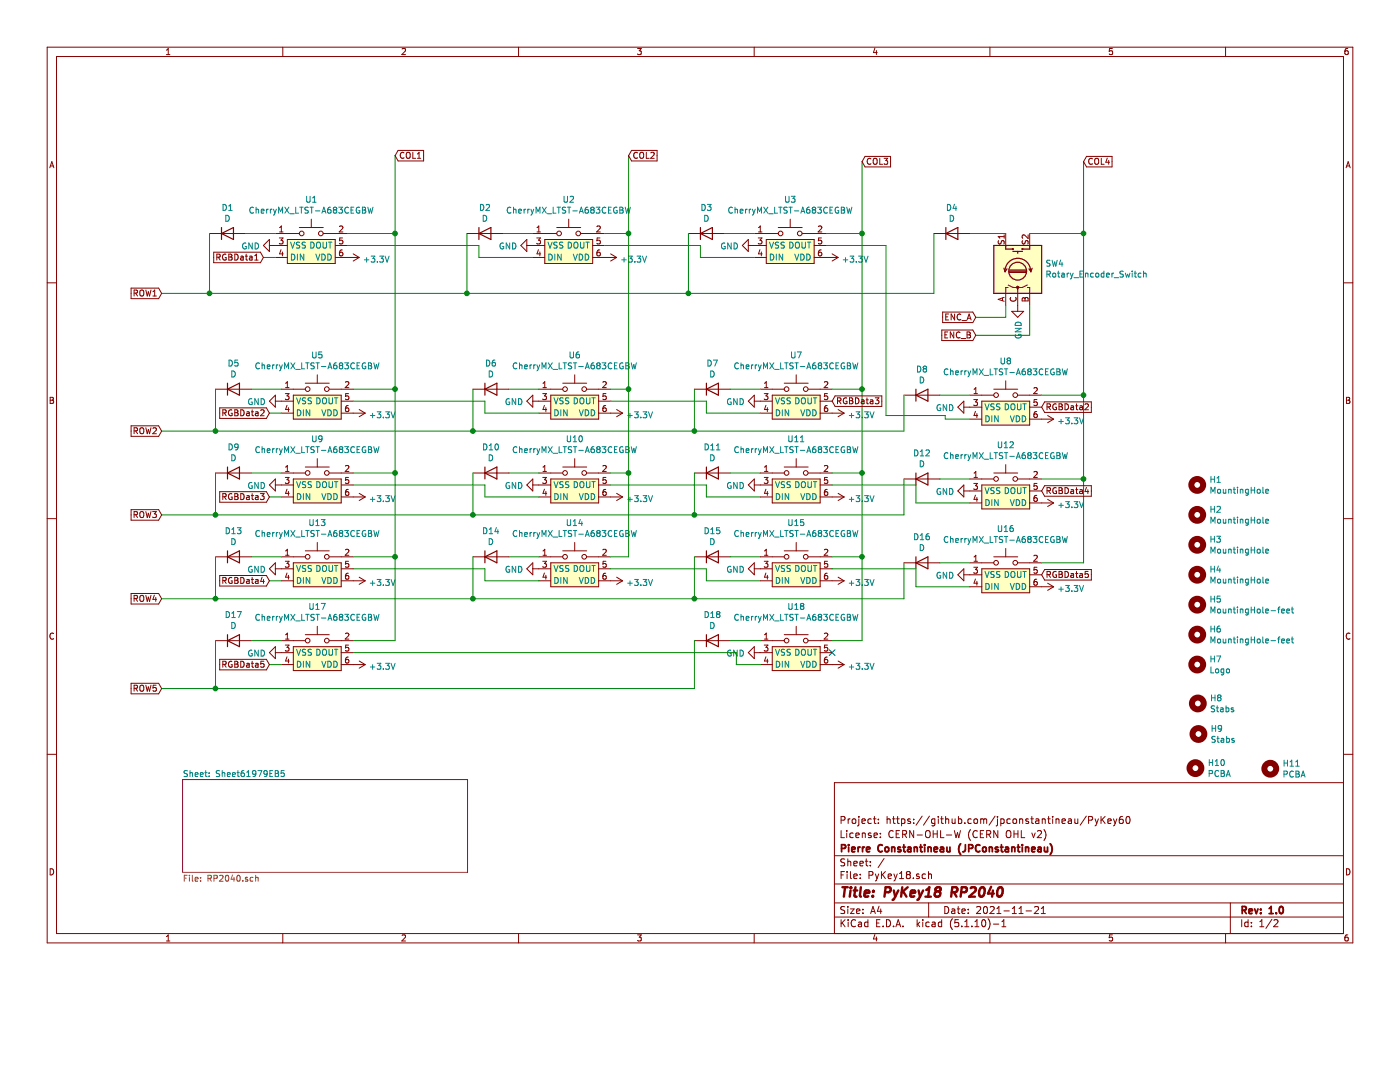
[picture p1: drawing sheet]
EESchema Schematic File Version 4
EELAYER 30 0
EELAYER END
$Descr A4 11693 8268
encoding utf-8
Sheet 1 2
Title "PyKey18 RP2040"
Date "2021-11-21"
Rev "1.0"
Comp "Pierre Constantineau (JPConstantineau)"
Comment1 "License: CERN-OHL-W (CERN OHL v2)"
Comment2 "Project: https://github.com/jpconstantineau/PyKey60"
Comment3 ""
Comment4 ""
$EndDescr
$Sheet
S 1525 6510 2380 775 
U 61979EB6
F0 "Sheet61979EB5" 50
F1 "RP2040.sch" 50
$EndSheet
$Comp
L Mechanical:MountingHole H1
U 1 1
P 10000 4050
F 0 "H1" H 10100 4096 50  0000 L CNN
F 1 "MountingHole" H 10100 4005 50  0000 L CNN
F 2 "MountingHole:MountingHole_2.2mm_M2_DIN965" H 10000 4050 50  0001 C CNN
F 3 "~" H 10000 4050 50  0001 C CNN
	1    10000 4050
	1    0    0    -1  
$EndComp
$Comp
L Mechanical:MountingHole H2
U 1 1
P 10000 4300
F 0 "H2" H 10100 4346 50  0000 L CNN
F 1 "MountingHole" H 10100 4255 50  0000 L CNN
F 2 "MountingHole:MountingHole_2.2mm_M2_DIN965" H 10000 4300 50  0001 C CNN
F 3 "~" H 10000 4300 50  0001 C CNN
	1    10000 4300
	1    0    0    -1  
$EndComp
$Comp
L Mechanical:MountingHole H3
U 1 1
P 10000 4550
F 0 "H3" H 10100 4596 50  0000 L CNN
F 1 "MountingHole" H 10100 4505 50  0000 L CNN
F 2 "MountingHole:MountingHole_2.2mm_M2_DIN965" H 10000 4550 50  0001 C CNN
F 3 "~" H 10000 4550 50  0001 C CNN
	1    10000 4550
	1    0    0    -1  
$EndComp
$Comp
L Mechanical:MountingHole H4
U 1 1
P 10000 4800
F 0 "H4" H 10100 4846 50  0000 L CNN
F 1 "MountingHole" H 10100 4755 50  0000 L CNN
F 2 "MountingHole:MountingHole_2.2mm_M2_DIN965" H 10000 4800 50  0001 C CNN
F 3 "~" H 10000 4800 50  0001 C CNN
	1    10000 4800
	1    0    0    -1  
$EndComp
$Comp
L Mechanical:MountingHole H5
U 1 1
P 10000 5050
F 0 "H5" H 10100 5096 50  0000 L CNN
F 1 "MountingHole-feet" H 10100 5005 50  0000 L CNN
F 2 "MountingHole:MountingHole_4.3mm_M4" H 10000 5050 50  0001 C CNN
F 3 "~" H 10000 5050 50  0001 C CNN
	1    10000 5050
	1    0    0    -1  
$EndComp
$Comp
L Mechanical:MountingHole H6
U 1 1
P 10000 5300
F 0 "H6" H 10100 5346 50  0000 L CNN
F 1 "MountingHole-feet" H 10100 5255 50  0000 L CNN
F 2 "MountingHole:MountingHole_4.3mm_M4" H 10000 5300 50  0001 C CNN
F 3 "~" H 10000 5300 50  0001 C CNN
	1    10000 5300
	1    0    0    -1  
$EndComp
$Comp
L Mechanical:MountingHole H7
U 1 1
P 10000 5550
F 0 "H7" H 10100 5596 50  0000 L CNN
F 1 "Logo" H 10100 5505 50  0000 L CNN
F 2 "lib:KB_BlueMicro" H 10000 5550 50  0001 C CNN
F 3 "~" H 10000 5550 50  0001 C CNN
	1    10000 5550
	1    0    0    -1  
$EndComp
$Comp
L Device:D D1
U 1 1
P 1900 1950
F 0 "D1" H 1900 2167 50  0000 C CNN
F 1 "D" H 1900 2076 50  0000 C CNN
F 2 "Diode_SMD:D_SOD-123" H 1900 1950 50  0001 C CNN
F 3 "~" H 1900 1950 50  0001 C CNN
	1    1900 1950
	1    0    0    -1  
$EndComp
$Comp
L Device:Rotary_Encoder_Switch SW4
U 1 1
P 8500 2250
F 0 "SW4" V 8546 2020 50  0000 R CNN
F 1 "Rotary_Encoder_Switch" V 8455 2020 50  0000 R CNN
F 2 "Rotary_Encoder:RotaryEncoder_Alps_EC11E-Switch_Vertical_H20mm" H 8350 2410 50  0001 C CNN
F 3 "~" H 8500 2510 50  0001 C CNN
	1    8500 2250
	0    -1   -1   0   
$EndComp
$Comp
L power:GND #PWR027
U 1 1
P 8500 2550
F 0 "#PWR027" H 8500 2300 50  0001 C CNN
F 1 "GND" V 8505 2422 50  0000 R CNN
F 2 "" H 8500 2550 50  0001 C CNN
F 3 "" H 8500 2550 50  0001 C CNN
	1    8500 2550
	1    0    0    -1  
$EndComp
$Comp
L Device:D D4
U 1 1
P 7950 1950
F 0 "D4" H 7950 2167 50  0000 C CNN
F 1 "D" H 7950 2076 50  0000 C CNN
F 2 "Diode_SMD:D_SOD-123" H 7950 1950 50  0001 C CNN
F 3 "~" H 7950 1950 50  0001 C CNN
	1    7950 1950
	1    0    0    -1  
$EndComp
Text GLabel 8150 2650 0    50   Input ~ 0
ENC_A
Text GLabel 8150 2800 0    50   Input ~ 0
ENC_B
Wire Wire Line
	8400 2550 8400 2650
Wire Wire Line
	8400 2650 8150 2650
Wire Wire Line
	8150 2800 8600 2800
Wire Wire Line
	8600 2800 8600 2550
Text GLabel 3300 1300 2    50   Input ~ 0
COL1
Text GLabel 1350 2450 0    50   Input ~ 0
ROW1
Text GLabel 1350 3600 0    50   Input ~ 0
ROW2
Text GLabel 1350 4300 0    50   Input ~ 0
ROW3
Text GLabel 1350 5000 0    50   Input ~ 0
ROW4
Text GLabel 1350 5750 0    50   Input ~ 0
ROW5
$Comp
L CherryMX:CherryMX_LTST-A683CEGBW U1
U 1 1
P 2600 2050
F 0 "U1" H 2600 2435 50  0000 C CNN
F 1 "CherryMX_LTST-A683CEGBW" H 2600 2344 50  0000 C CNN
F 2 "CherryMX_PCB_KailhSocket_LTST-A683CEGBW-Rotated-HS:CherryMX_1.00u_PCB_KailhSocket_LTST-A683CEGBW-Rotated-HS" H 2600 1950 50  0001 C CNN
F 3 "" H 2600 1950 50  0001 C CNN
	1    2600 2050
	1    0    0    -1  
$EndComp
$Comp
L Device:D D5
U 1 1
P 1950 3250
F 0 "D5" H 1950 3467 50  0000 C CNN
F 1 "D" H 1950 3376 50  0000 C CNN
F 2 "Diode_SMD:D_SOD-123" H 1950 3250 50  0001 C CNN
F 3 "~" H 1950 3250 50  0001 C CNN
	1    1950 3250
	1    0    0    -1  
$EndComp
$Comp
L CherryMX:CherryMX_LTST-A683CEGBW U5
U 1 1
P 2650 3350
F 0 "U5" H 2650 3735 50  0000 C CNN
F 1 "CherryMX_LTST-A683CEGBW" H 2650 3644 50  0000 C CNN
F 2 "CherryMX_PCB_KailhSocket_LTST-A683CEGBW-Rotated-HS:CherryMX_1.00u_PCB_KailhSocket_LTST-A683CEGBW-Rotated-HS" H 2650 3250 50  0001 C CNN
F 3 "" H 2650 3250 50  0001 C CNN
	1    2650 3350
	1    0    0    -1  
$EndComp
$Comp
L Device:D D9
U 1 1
P 1950 3950
F 0 "D9" H 1950 4167 50  0000 C CNN
F 1 "D" H 1950 4076 50  0000 C CNN
F 2 "Diode_SMD:D_SOD-123" H 1950 3950 50  0001 C CNN
F 3 "~" H 1950 3950 50  0001 C CNN
	1    1950 3950
	1    0    0    -1  
$EndComp
$Comp
L CherryMX:CherryMX_LTST-A683CEGBW U9
U 1 1
P 2650 4050
F 0 "U9" H 2650 4435 50  0000 C CNN
F 1 "CherryMX_LTST-A683CEGBW" H 2650 4344 50  0000 C CNN
F 2 "CherryMX_PCB_KailhSocket_LTST-A683CEGBW-Rotated-HS:CherryMX_1.00u_PCB_KailhSocket_LTST-A683CEGBW-Rotated-HS" H 2650 3950 50  0001 C CNN
F 3 "" H 2650 3950 50  0001 C CNN
	1    2650 4050
	1    0    0    -1  
$EndComp
$Comp
L Device:D D13
U 1 1
P 1950 4650
F 0 "D13" H 1950 4867 50  0000 C CNN
F 1 "D" H 1950 4776 50  0000 C CNN
F 2 "Diode_SMD:D_SOD-123" H 1950 4650 50  0001 C CNN
F 3 "~" H 1950 4650 50  0001 C CNN
	1    1950 4650
	1    0    0    -1  
$EndComp
$Comp
L CherryMX:CherryMX_LTST-A683CEGBW U13
U 1 1
P 2650 4750
F 0 "U13" H 2650 5135 50  0000 C CNN
F 1 "CherryMX_LTST-A683CEGBW" H 2650 5044 50  0000 C CNN
F 2 "CherryMX_PCB_KailhSocket_LTST-A683CEGBW-Rotated-HS:CherryMX_1.00u_PCB_KailhSocket_LTST-A683CEGBW-Rotated-HS" H 2650 4650 50  0001 C CNN
F 3 "" H 2650 4650 50  0001 C CNN
	1    2650 4750
	1    0    0    -1  
$EndComp
$Comp
L Device:D D17
U 1 1
P 1950 5350
F 0 "D17" H 1950 5567 50  0000 C CNN
F 1 "D" H 1950 5476 50  0000 C CNN
F 2 "Diode_SMD:D_SOD-123" H 1950 5350 50  0001 C CNN
F 3 "~" H 1950 5350 50  0001 C CNN
	1    1950 5350
	1    0    0    -1  
$EndComp
$Comp
L CherryMX:CherryMX_LTST-A683CEGBW U17
U 1 1
P 2650 5450
F 0 "U17" H 2650 5835 50  0000 C CNN
F 1 "CherryMX_LTST-A683CEGBW" H 2650 5744 50  0000 C CNN
F 2 "CherryMX_PCB_KailhSocket_StabWireBottom_LTST-A683CEGBW-Rotated-HS:CherryMX_2.00u_PCB_KailhSocket_StabWireBottom_LTST-A683CEGBW-Rotated-HS" H 2650 5350 50  0001 C CNN
F 3 "" H 2650 5350 50  0001 C CNN
	1    2650 5450
	1    0    0    -1  
$EndComp
$Comp
L Device:D D2
U 1 1
P 4050 1950
F 0 "D2" H 4050 2167 50  0000 C CNN
F 1 "D" H 4050 2076 50  0000 C CNN
F 2 "Diode_SMD:D_SOD-123" H 4050 1950 50  0001 C CNN
F 3 "~" H 4050 1950 50  0001 C CNN
	1    4050 1950
	1    0    0    -1  
$EndComp
$Comp
L CherryMX:CherryMX_LTST-A683CEGBW U2
U 1 1
P 4750 2050
F 0 "U2" H 4750 2435 50  0000 C CNN
F 1 "CherryMX_LTST-A683CEGBW" H 4750 2344 50  0000 C CNN
F 2 "CherryMX_PCB_KailhSocket_LTST-A683CEGBW-Rotated-HS:CherryMX_1.00u_PCB_KailhSocket_LTST-A683CEGBW-Rotated-HS" H 4750 1950 50  0001 C CNN
F 3 "" H 4750 1950 50  0001 C CNN
	1    4750 2050
	1    0    0    -1  
$EndComp
$Comp
L Device:D D6
U 1 1
P 4100 3250
F 0 "D6" H 4100 3467 50  0000 C CNN
F 1 "D" H 4100 3376 50  0000 C CNN
F 2 "Diode_SMD:D_SOD-123" H 4100 3250 50  0001 C CNN
F 3 "~" H 4100 3250 50  0001 C CNN
	1    4100 3250
	1    0    0    -1  
$EndComp
$Comp
L CherryMX:CherryMX_LTST-A683CEGBW U6
U 1 1
P 4800 3350
F 0 "U6" H 4800 3735 50  0000 C CNN
F 1 "CherryMX_LTST-A683CEGBW" H 4800 3644 50  0000 C CNN
F 2 "CherryMX_PCB_KailhSocket_LTST-A683CEGBW-Rotated-HS:CherryMX_1.00u_PCB_KailhSocket_LTST-A683CEGBW-Rotated-HS" H 4800 3250 50  0001 C CNN
F 3 "" H 4800 3250 50  0001 C CNN
	1    4800 3350
	1    0    0    -1  
$EndComp
$Comp
L Device:D D10
U 1 1
P 4100 3950
F 0 "D10" H 4100 4167 50  0000 C CNN
F 1 "D" H 4100 4076 50  0000 C CNN
F 2 "Diode_SMD:D_SOD-123" H 4100 3950 50  0001 C CNN
F 3 "~" H 4100 3950 50  0001 C CNN
	1    4100 3950
	1    0    0    -1  
$EndComp
$Comp
L CherryMX:CherryMX_LTST-A683CEGBW U10
U 1 1
P 4800 4050
F 0 "U10" H 4800 4435 50  0000 C CNN
F 1 "CherryMX_LTST-A683CEGBW" H 4800 4344 50  0000 C CNN
F 2 "CherryMX_PCB_KailhSocket_LTST-A683CEGBW-Rotated-HS:CherryMX_1.00u_PCB_KailhSocket_LTST-A683CEGBW-Rotated-HS" H 4800 3950 50  0001 C CNN
F 3 "" H 4800 3950 50  0001 C CNN
	1    4800 4050
	1    0    0    -1  
$EndComp
$Comp
L Device:D D14
U 1 1
P 4100 4650
F 0 "D14" H 4100 4867 50  0000 C CNN
F 1 "D" H 4100 4776 50  0000 C CNN
F 2 "Diode_SMD:D_SOD-123" H 4100 4650 50  0001 C CNN
F 3 "~" H 4100 4650 50  0001 C CNN
	1    4100 4650
	1    0    0    -1  
$EndComp
$Comp
L CherryMX:CherryMX_LTST-A683CEGBW U14
U 1 1
P 4800 4750
F 0 "U14" H 4800 5135 50  0000 C CNN
F 1 "CherryMX_LTST-A683CEGBW" H 4800 5044 50  0000 C CNN
F 2 "CherryMX_PCB_KailhSocket_LTST-A683CEGBW-Rotated-HS:CherryMX_1.00u_PCB_KailhSocket_LTST-A683CEGBW-Rotated-HS" H 4800 4650 50  0001 C CNN
F 3 "" H 4800 4650 50  0001 C CNN
	1    4800 4750
	1    0    0    -1  
$EndComp
$Comp
L Device:D D3
U 1 1
P 5900 1950
F 0 "D3" H 5900 2167 50  0000 C CNN
F 1 "D" H 5900 2076 50  0000 C CNN
F 2 "Diode_SMD:D_SOD-123" H 5900 1950 50  0001 C CNN
F 3 "~" H 5900 1950 50  0001 C CNN
	1    5900 1950
	1    0    0    -1  
$EndComp
$Comp
L CherryMX:CherryMX_LTST-A683CEGBW U3
U 1 1
P 6600 2050
F 0 "U3" H 6600 2435 50  0000 C CNN
F 1 "CherryMX_LTST-A683CEGBW" H 6600 2344 50  0000 C CNN
F 2 "CherryMX_PCB_KailhSocket_LTST-A683CEGBW-Rotated-HS:CherryMX_1.00u_PCB_KailhSocket_LTST-A683CEGBW-Rotated-HS" H 6600 1950 50  0001 C CNN
F 3 "" H 6600 1950 50  0001 C CNN
	1    6600 2050
	1    0    0    -1  
$EndComp
$Comp
L Device:D D7
U 1 1
P 5950 3250
F 0 "D7" H 5950 3467 50  0000 C CNN
F 1 "D" H 5950 3376 50  0000 C CNN
F 2 "Diode_SMD:D_SOD-123" H 5950 3250 50  0001 C CNN
F 3 "~" H 5950 3250 50  0001 C CNN
	1    5950 3250
	1    0    0    -1  
$EndComp
$Comp
L CherryMX:CherryMX_LTST-A683CEGBW U7
U 1 1
P 6650 3350
F 0 "U7" H 6650 3735 50  0000 C CNN
F 1 "CherryMX_LTST-A683CEGBW" H 6650 3644 50  0000 C CNN
F 2 "CherryMX_PCB_KailhSocket_LTST-A683CEGBW-Rotated-HS:CherryMX_1.00u_PCB_KailhSocket_LTST-A683CEGBW-Rotated-HS" H 6650 3250 50  0001 C CNN
F 3 "" H 6650 3250 50  0001 C CNN
	1    6650 3350
	1    0    0    -1  
$EndComp
$Comp
L Device:D D11
U 1 1
P 5950 3950
F 0 "D11" H 5950 4167 50  0000 C CNN
F 1 "D" H 5950 4076 50  0000 C CNN
F 2 "Diode_SMD:D_SOD-123" H 5950 3950 50  0001 C CNN
F 3 "~" H 5950 3950 50  0001 C CNN
	1    5950 3950
	1    0    0    -1  
$EndComp
$Comp
L CherryMX:CherryMX_LTST-A683CEGBW U11
U 1 1
P 6650 4050
F 0 "U11" H 6650 4435 50  0000 C CNN
F 1 "CherryMX_LTST-A683CEGBW" H 6650 4344 50  0000 C CNN
F 2 "CherryMX_PCB_KailhSocket_LTST-A683CEGBW-Rotated-HS:CherryMX_1.00u_PCB_KailhSocket_LTST-A683CEGBW-Rotated-HS" H 6650 3950 50  0001 C CNN
F 3 "" H 6650 3950 50  0001 C CNN
	1    6650 4050
	1    0    0    -1  
$EndComp
$Comp
L Device:D D15
U 1 1
P 5950 4650
F 0 "D15" H 5950 4867 50  0000 C CNN
F 1 "D" H 5950 4776 50  0000 C CNN
F 2 "Diode_SMD:D_SOD-123" H 5950 4650 50  0001 C CNN
F 3 "~" H 5950 4650 50  0001 C CNN
	1    5950 4650
	1    0    0    -1  
$EndComp
$Comp
L CherryMX:CherryMX_LTST-A683CEGBW U15
U 1 1
P 6650 4750
F 0 "U15" H 6650 5135 50  0000 C CNN
F 1 "CherryMX_LTST-A683CEGBW" H 6650 5044 50  0000 C CNN
F 2 "CherryMX_PCB_KailhSocket_LTST-A683CEGBW-Rotated-HS:CherryMX_1.00u_PCB_KailhSocket_LTST-A683CEGBW-Rotated-HS" H 6650 4650 50  0001 C CNN
F 3 "" H 6650 4650 50  0001 C CNN
	1    6650 4750
	1    0    0    -1  
$EndComp
$Comp
L Device:D D18
U 1 1
P 5950 5350
F 0 "D18" H 5950 5567 50  0000 C CNN
F 1 "D" H 5950 5476 50  0000 C CNN
F 2 "Diode_SMD:D_SOD-123" H 5950 5350 50  0001 C CNN
F 3 "~" H 5950 5350 50  0001 C CNN
	1    5950 5350
	1    0    0    -1  
$EndComp
$Comp
L CherryMX:CherryMX_LTST-A683CEGBW U18
U 1 1
P 6650 5450
F 0 "U18" H 6650 5835 50  0000 C CNN
F 1 "CherryMX_LTST-A683CEGBW" H 6650 5744 50  0000 C CNN
F 2 "CherryMX_PCB_KailhSocket_LTST-A683CEGBW-Rotated-HS:CherryMX_1.00u_PCB_KailhSocket_LTST-A683CEGBW-Rotated-HS" H 6650 5350 50  0001 C CNN
F 3 "" H 6650 5350 50  0001 C CNN
	1    6650 5450
	1    0    0    -1  
$EndComp
$Comp
L Device:D D8
U 1 1
P 7700 3300
F 0 "D8" H 7700 3517 50  0000 C CNN
F 1 "D" H 7700 3426 50  0000 C CNN
F 2 "Diode_SMD:D_SOD-123" H 7700 3300 50  0001 C CNN
F 3 "~" H 7700 3300 50  0001 C CNN
	1    7700 3300
	1    0    0    -1  
$EndComp
$Comp
L CherryMX:CherryMX_LTST-A683CEGBW U8
U 1 1
P 8400 3400
F 0 "U8" H 8400 3785 50  0000 C CNN
F 1 "CherryMX_LTST-A683CEGBW" H 8400 3694 50  0000 C CNN
F 2 "CherryMX_PCB_KailhSocket_LTST-A683CEGBW-Rotated-HS:CherryMX_1.00u_PCB_KailhSocket_LTST-A683CEGBW-Rotated-HS" H 8400 3300 50  0001 C CNN
F 3 "" H 8400 3300 50  0001 C CNN
	1    8400 3400
	1    0    0    -1  
$EndComp
$Comp
L Device:D D12
U 1 1
P 7700 4000
F 0 "D12" H 7700 4217 50  0000 C CNN
F 1 "D" H 7700 4126 50  0000 C CNN
F 2 "Diode_SMD:D_SOD-123" H 7700 4000 50  0001 C CNN
F 3 "~" H 7700 4000 50  0001 C CNN
	1    7700 4000
	1    0    0    -1  
$EndComp
$Comp
L CherryMX:CherryMX_LTST-A683CEGBW U12
U 1 1
P 8400 4100
F 0 "U12" H 8400 4485 50  0000 C CNN
F 1 "CherryMX_LTST-A683CEGBW" H 8400 4394 50  0000 C CNN
F 2 "CherryMX_PCB_KailhSocket_LTST-A683CEGBW-Rotated-HS:CherryMX_1.00u_PCB_KailhSocket_LTST-A683CEGBW-Rotated-HS" H 8400 4000 50  0001 C CNN
F 3 "" H 8400 4000 50  0001 C CNN
	1    8400 4100
	1    0    0    -1  
$EndComp
$Comp
L Device:D D16
U 1 1
P 7700 4700
F 0 "D16" H 7700 4917 50  0000 C CNN
F 1 "D" H 7700 4826 50  0000 C CNN
F 2 "Diode_SMD:D_SOD-123" H 7700 4700 50  0001 C CNN
F 3 "~" H 7700 4700 50  0001 C CNN
	1    7700 4700
	1    0    0    -1  
$EndComp
$Comp
L CherryMX:CherryMX_LTST-A683CEGBW U16
U 1 1
P 8400 4800
F 0 "U16" H 8400 5185 50  0000 C CNN
F 1 "CherryMX_LTST-A683CEGBW" H 8400 5094 50  0000 C CNN
F 2 "CherryMX_PCB_KailhSocket_LTST-A683CEGBW-Rotated-HS:CherryMX_1.00u_PCB_KailhSocket_LTST-A683CEGBW-Rotated-HS" H 8400 4700 50  0001 C CNN
F 3 "" H 8400 4700 50  0001 C CNN
	1    8400 4800
	1    0    0    -1  
$EndComp
Text GLabel 5250 1300 2    50   Input ~ 0
COL2
Text GLabel 7200 1350 2    50   Input ~ 0
COL3
Text GLabel 9050 1350 2    50   Input ~ 0
COL4
Wire Wire Line
	7800 1950 7800 2450
Wire Wire Line
	7800 2450 5750 2450
Wire Wire Line
	8100 1950 8400 1950
Wire Wire Line
	6300 1950 6050 1950
Wire Wire Line
	4450 1950 4200 1950
Wire Wire Line
	2300 1950 2050 1950
Wire Wire Line
	1750 1950 1750 2450
Connection ~ 1750 2450
Wire Wire Line
	1750 2450 1350 2450
Wire Wire Line
	3900 1950 3900 2450
Connection ~ 3900 2450
Wire Wire Line
	3900 2450 1750 2450
Wire Wire Line
	5750 1950 5750 2450
Connection ~ 5750 2450
Wire Wire Line
	5750 2450 3900 2450
Wire Wire Line
	2900 1950 3300 1950
Wire Wire Line
	3300 1950 3300 1300
Wire Wire Line
	5050 1950 5250 1950
Wire Wire Line
	5250 1950 5250 1300
Wire Wire Line
	6900 1950 7200 1950
Wire Wire Line
	7200 1950 7200 1350
Wire Wire Line
	8600 1950 9050 1950
Wire Wire Line
	9050 1950 9050 1350
Wire Wire Line
	9050 1950 9050 3300
Wire Wire Line
	9050 3300 8700 3300
Connection ~ 9050 1950
Wire Wire Line
	9050 3300 9050 4000
Wire Wire Line
	9050 4700 8700 4700
Connection ~ 9050 3300
Wire Wire Line
	8700 4000 9050 4000
Connection ~ 9050 4000
Wire Wire Line
	9050 4000 9050 4700
Wire Wire Line
	7850 3300 8100 3300
Wire Wire Line
	7850 4000 8100 4000
Wire Wire Line
	7850 4700 8100 4700
Wire Wire Line
	7200 1950 7200 3250
Wire Wire Line
	7200 5350 6950 5350
Connection ~ 7200 1950
Wire Wire Line
	6350 5350 6100 5350
Wire Wire Line
	6100 4650 6350 4650
Wire Wire Line
	6950 4650 7200 4650
Connection ~ 7200 4650
Wire Wire Line
	7200 4650 7200 5350
Wire Wire Line
	6100 3950 6350 3950
Wire Wire Line
	6950 3950 7200 3950
Connection ~ 7200 3950
Wire Wire Line
	7200 3950 7200 4650
Wire Wire Line
	6950 3250 7200 3250
Connection ~ 7200 3250
Wire Wire Line
	7200 3250 7200 3950
Wire Wire Line
	6350 3250 6100 3250
Wire Wire Line
	1350 3600 1800 3600
Wire Wire Line
	7550 3600 7550 3300
Wire Wire Line
	5800 3250 5800 3600
Connection ~ 5800 3600
Wire Wire Line
	5800 3600 7550 3600
Wire Wire Line
	3950 3250 3950 3600
Connection ~ 3950 3600
Wire Wire Line
	3950 3600 5800 3600
Wire Wire Line
	4250 3250 4500 3250
Wire Wire Line
	5250 1950 5250 3250
Wire Wire Line
	5250 4650 5100 4650
Connection ~ 5250 1950
Wire Wire Line
	5100 3950 5250 3950
Connection ~ 5250 3950
Wire Wire Line
	5250 3950 5250 4650
Wire Wire Line
	5100 3250 5250 3250
Connection ~ 5250 3250
Wire Wire Line
	5250 3250 5250 3950
Wire Wire Line
	2350 3250 2100 3250
Wire Wire Line
	1800 3250 1800 3600
Connection ~ 1800 3600
Wire Wire Line
	1800 3600 3950 3600
Wire Wire Line
	2950 3250 3300 3250
Wire Wire Line
	3300 3250 3300 1950
Connection ~ 3300 1950
Wire Wire Line
	3300 3250 3300 3950
Wire Wire Line
	3300 5350 2950 5350
Connection ~ 3300 3250
Wire Wire Line
	2950 4650 3300 4650
Connection ~ 3300 4650
Wire Wire Line
	3300 4650 3300 5350
Wire Wire Line
	2950 3950 3300 3950
Connection ~ 3300 3950
Wire Wire Line
	3300 3950 3300 4650
Wire Wire Line
	2350 3950 2100 3950
Wire Wire Line
	2100 4650 2350 4650
Wire Wire Line
	2100 5350 2350 5350
Wire Wire Line
	1350 4300 1800 4300
Wire Wire Line
	7550 4300 7550 4000
Wire Wire Line
	5800 3950 5800 4300
Connection ~ 5800 4300
Wire Wire Line
	5800 4300 7550 4300
Wire Wire Line
	3950 3950 3950 4300
Connection ~ 3950 4300
Wire Wire Line
	3950 4300 5800 4300
Wire Wire Line
	4250 3950 4500 3950
Wire Wire Line
	7550 4700 7550 5000
Wire Wire Line
	7550 5000 5800 5000
Wire Wire Line
	1800 4650 1800 5000
Connection ~ 1800 5000
Wire Wire Line
	1800 5000 1350 5000
Wire Wire Line
	3950 4650 3950 5000
Connection ~ 3950 5000
Wire Wire Line
	3950 5000 1800 5000
Wire Wire Line
	4250 4650 4500 4650
Wire Wire Line
	5800 4650 5800 5000
Connection ~ 5800 5000
Wire Wire Line
	5800 5000 3950 5000
Wire Wire Line
	5800 5350 5800 5750
Wire Wire Line
	5800 5750 1800 5750
Wire Wire Line
	1800 5350 1800 5750
Connection ~ 1800 5750
Wire Wire Line
	1800 5750 1350 5750
Wire Wire Line
	1800 3950 1800 4300
Connection ~ 1800 4300
Wire Wire Line
	1800 4300 3950 4300
Text GLabel 2200 2150 0    50   Input ~ 0
RGBData1
Text GLabel 2250 3450 0    50   Input ~ 0
RGBData2
Text GLabel 2250 4150 0    50   Input ~ 0
RGBData3
Text GLabel 2250 4850 0    50   Input ~ 0
RGBData4
Text GLabel 2250 5550 0    50   Input ~ 0
RGBData5
Wire Wire Line
	2250 5550 2350 5550
Wire Wire Line
	2950 5450 6150 5450
Wire Wire Line
	6150 5450 6150 5550
Wire Wire Line
	6150 5550 6350 5550
Wire Wire Line
	2250 4850 2350 4850
Wire Wire Line
	2950 4750 4050 4750
Wire Wire Line
	4050 4750 4050 4850
Wire Wire Line
	4050 4850 4500 4850
Wire Wire Line
	2950 4050 4050 4050
Wire Wire Line
	4050 4050 4050 4150
Wire Wire Line
	4050 4150 4500 4150
Wire Wire Line
	2950 3350 4050 3350
Wire Wire Line
	4050 3350 4050 3450
Wire Wire Line
	4050 3450 4500 3450
Wire Wire Line
	2900 2050 4000 2050
Wire Wire Line
	4000 2050 4000 2150
Wire Wire Line
	4000 2150 4450 2150
Wire Wire Line
	2300 2150 2200 2150
Wire Wire Line
	2250 3450 2350 3450
Wire Wire Line
	2250 4150 2350 4150
Wire Wire Line
	5100 4750 5900 4750
Wire Wire Line
	5900 4750 5900 4850
Wire Wire Line
	5900 4850 6350 4850
Wire Wire Line
	5100 4050 5900 4050
Wire Wire Line
	5900 4050 5900 4150
Wire Wire Line
	5900 4150 6350 4150
Wire Wire Line
	6950 4750 7650 4750
Wire Wire Line
	7650 4750 7650 4900
Wire Wire Line
	7650 4900 8100 4900
Wire Wire Line
	6950 4050 7650 4050
Wire Wire Line
	7650 4050 7650 4200
Wire Wire Line
	7650 4200 8100 4200
Wire Wire Line
	5100 3350 5900 3350
Wire Wire Line
	5900 3350 5900 3450
Wire Wire Line
	5900 3450 6350 3450
Wire Wire Line
	5050 2050 5850 2050
Wire Wire Line
	5850 2050 5850 2150
Wire Wire Line
	5850 2150 6300 2150
Text GLabel 8700 3400 2    50   Input ~ 0
RGBData2
Text GLabel 6950 3350 2    50   Input ~ 0
RGBData3
Text GLabel 8700 4100 2    50   Input ~ 0
RGBData4
Text GLabel 8700 4800 2    50   Input ~ 0
RGBData5
$Comp
L power:+3.3V #PWR0101
U 1 1
P 6950 5550
F 0 "#PWR0101" H 6950 5400 50  0001 C CNN
F 1 "+3.3V" V 6965 5678 50  0000 L CNN
F 2 "" H 6950 5550 50  0001 C CNN
F 3 "" H 6950 5550 50  0001 C CNN
	1    6950 5550
	0    1    1    0   
$EndComp
$Comp
L power:+3.3V #PWR0102
U 1 1
P 6950 4850
F 0 "#PWR0102" H 6950 4700 50  0001 C CNN
F 1 "+3.3V" V 6965 4978 50  0000 L CNN
F 2 "" H 6950 4850 50  0001 C CNN
F 3 "" H 6950 4850 50  0001 C CNN
	1    6950 4850
	0    1    1    0   
$EndComp
$Comp
L power:+3.3V #PWR0103
U 1 1
P 2950 5550
F 0 "#PWR0103" H 2950 5400 50  0001 C CNN
F 1 "+3.3V" V 2965 5678 50  0000 L CNN
F 2 "" H 2950 5550 50  0001 C CNN
F 3 "" H 2950 5550 50  0001 C CNN
	1    2950 5550
	0    1    1    0   
$EndComp
$Comp
L power:+3.3V #PWR0104
U 1 1
P 2950 4850
F 0 "#PWR0104" H 2950 4700 50  0001 C CNN
F 1 "+3.3V" V 2965 4978 50  0000 L CNN
F 2 "" H 2950 4850 50  0001 C CNN
F 3 "" H 2950 4850 50  0001 C CNN
	1    2950 4850
	0    1    1    0   
$EndComp
$Comp
L power:+3.3V #PWR0105
U 1 1
P 2950 4150
F 0 "#PWR0105" H 2950 4000 50  0001 C CNN
F 1 "+3.3V" V 2965 4278 50  0000 L CNN
F 2 "" H 2950 4150 50  0001 C CNN
F 3 "" H 2950 4150 50  0001 C CNN
	1    2950 4150
	0    1    1    0   
$EndComp
$Comp
L power:+3.3V #PWR0106
U 1 1
P 2950 3450
F 0 "#PWR0106" H 2950 3300 50  0001 C CNN
F 1 "+3.3V" V 2965 3578 50  0000 L CNN
F 2 "" H 2950 3450 50  0001 C CNN
F 3 "" H 2950 3450 50  0001 C CNN
	1    2950 3450
	0    1    1    0   
$EndComp
$Comp
L power:+3.3V #PWR0107
U 1 1
P 5100 3450
F 0 "#PWR0107" H 5100 3300 50  0001 C CNN
F 1 "+3.3V" V 5115 3578 50  0000 L CNN
F 2 "" H 5100 3450 50  0001 C CNN
F 3 "" H 5100 3450 50  0001 C CNN
	1    5100 3450
	0    1    1    0   
$EndComp
$Comp
L power:+3.3V #PWR0108
U 1 1
P 5100 4150
F 0 "#PWR0108" H 5100 4000 50  0001 C CNN
F 1 "+3.3V" V 5115 4278 50  0000 L CNN
F 2 "" H 5100 4150 50  0001 C CNN
F 3 "" H 5100 4150 50  0001 C CNN
	1    5100 4150
	0    1    1    0   
$EndComp
$Comp
L power:+3.3V #PWR0109
U 1 1
P 5100 4850
F 0 "#PWR0109" H 5100 4700 50  0001 C CNN
F 1 "+3.3V" V 5115 4978 50  0000 L CNN
F 2 "" H 5100 4850 50  0001 C CNN
F 3 "" H 5100 4850 50  0001 C CNN
	1    5100 4850
	0    1    1    0   
$EndComp
$Comp
L power:+3.3V #PWR0110
U 1 1
P 6950 4150
F 0 "#PWR0110" H 6950 4000 50  0001 C CNN
F 1 "+3.3V" V 6965 4278 50  0000 L CNN
F 2 "" H 6950 4150 50  0001 C CNN
F 3 "" H 6950 4150 50  0001 C CNN
	1    6950 4150
	0    1    1    0   
$EndComp
$Comp
L power:+3.3V #PWR0111
U 1 1
P 6950 3450
F 0 "#PWR0111" H 6950 3300 50  0001 C CNN
F 1 "+3.3V" V 6965 3578 50  0000 L CNN
F 2 "" H 6950 3450 50  0001 C CNN
F 3 "" H 6950 3450 50  0001 C CNN
	1    6950 3450
	0    1    1    0   
$EndComp
$Comp
L power:+3.3V #PWR0112
U 1 1
P 8700 3500
F 0 "#PWR0112" H 8700 3350 50  0001 C CNN
F 1 "+3.3V" V 8715 3628 50  0000 L CNN
F 2 "" H 8700 3500 50  0001 C CNN
F 3 "" H 8700 3500 50  0001 C CNN
	1    8700 3500
	0    1    1    0   
$EndComp
$Comp
L power:+3.3V #PWR0113
U 1 1
P 8700 4200
F 0 "#PWR0113" H 8700 4050 50  0001 C CNN
F 1 "+3.3V" V 8715 4328 50  0000 L CNN
F 2 "" H 8700 4200 50  0001 C CNN
F 3 "" H 8700 4200 50  0001 C CNN
	1    8700 4200
	0    1    1    0   
$EndComp
$Comp
L power:+3.3V #PWR0114
U 1 1
P 8700 4900
F 0 "#PWR0114" H 8700 4750 50  0001 C CNN
F 1 "+3.3V" V 8715 5028 50  0000 L CNN
F 2 "" H 8700 4900 50  0001 C CNN
F 3 "" H 8700 4900 50  0001 C CNN
	1    8700 4900
	0    1    1    0   
$EndComp
$Comp
L power:+3.3V #PWR0115
U 1 1
P 6900 2150
F 0 "#PWR0115" H 6900 2000 50  0001 C CNN
F 1 "+3.3V" V 6915 2278 50  0000 L CNN
F 2 "" H 6900 2150 50  0001 C CNN
F 3 "" H 6900 2150 50  0001 C CNN
	1    6900 2150
	0    1    1    0   
$EndComp
$Comp
L power:+3.3V #PWR0116
U 1 1
P 5050 2150
F 0 "#PWR0116" H 5050 2000 50  0001 C CNN
F 1 "+3.3V" V 5065 2278 50  0000 L CNN
F 2 "" H 5050 2150 50  0001 C CNN
F 3 "" H 5050 2150 50  0001 C CNN
	1    5050 2150
	0    1    1    0   
$EndComp
$Comp
L power:+3.3V #PWR0117
U 1 1
P 2900 2150
F 0 "#PWR0117" H 2900 2000 50  0001 C CNN
F 1 "+3.3V" V 2915 2278 50  0000 L CNN
F 2 "" H 2900 2150 50  0001 C CNN
F 3 "" H 2900 2150 50  0001 C CNN
	1    2900 2150
	0    1    1    0   
$EndComp
$Comp
L power:GND #PWR0118
U 1 1
P 2300 2050
F 0 "#PWR0118" H 2300 1800 50  0001 C CNN
F 1 "GND" V 2305 1922 50  0000 R CNN
F 2 "" H 2300 2050 50  0001 C CNN
F 3 "" H 2300 2050 50  0001 C CNN
	1    2300 2050
	0    1    1    0   
$EndComp
$Comp
L power:GND #PWR0119
U 1 1
P 2350 3350
F 0 "#PWR0119" H 2350 3100 50  0001 C CNN
F 1 "GND" V 2355 3222 50  0000 R CNN
F 2 "" H 2350 3350 50  0001 C CNN
F 3 "" H 2350 3350 50  0001 C CNN
	1    2350 3350
	0    1    1    0   
$EndComp
$Comp
L power:GND #PWR0120
U 1 1
P 2350 4050
F 0 "#PWR0120" H 2350 3800 50  0001 C CNN
F 1 "GND" V 2355 3922 50  0000 R CNN
F 2 "" H 2350 4050 50  0001 C CNN
F 3 "" H 2350 4050 50  0001 C CNN
	1    2350 4050
	0    1    1    0   
$EndComp
$Comp
L power:GND #PWR0121
U 1 1
P 2350 4750
F 0 "#PWR0121" H 2350 4500 50  0001 C CNN
F 1 "GND" V 2355 4622 50  0000 R CNN
F 2 "" H 2350 4750 50  0001 C CNN
F 3 "" H 2350 4750 50  0001 C CNN
	1    2350 4750
	0    1    1    0   
$EndComp
$Comp
L power:GND #PWR0122
U 1 1
P 2350 5450
F 0 "#PWR0122" H 2350 5200 50  0001 C CNN
F 1 "GND" V 2355 5322 50  0000 R CNN
F 2 "" H 2350 5450 50  0001 C CNN
F 3 "" H 2350 5450 50  0001 C CNN
	1    2350 5450
	0    1    1    0   
$EndComp
$Comp
L power:GND #PWR0123
U 1 1
P 4500 4750
F 0 "#PWR0123" H 4500 4500 50  0001 C CNN
F 1 "GND" V 4505 4622 50  0000 R CNN
F 2 "" H 4500 4750 50  0001 C CNN
F 3 "" H 4500 4750 50  0001 C CNN
	1    4500 4750
	0    1    1    0   
$EndComp
$Comp
L power:GND #PWR0124
U 1 1
P 4500 4050
F 0 "#PWR0124" H 4500 3800 50  0001 C CNN
F 1 "GND" V 4505 3922 50  0000 R CNN
F 2 "" H 4500 4050 50  0001 C CNN
F 3 "" H 4500 4050 50  0001 C CNN
	1    4500 4050
	0    1    1    0   
$EndComp
$Comp
L power:GND #PWR0125
U 1 1
P 4500 3350
F 0 "#PWR0125" H 4500 3100 50  0001 C CNN
F 1 "GND" V 4505 3222 50  0000 R CNN
F 2 "" H 4500 3350 50  0001 C CNN
F 3 "" H 4500 3350 50  0001 C CNN
	1    4500 3350
	0    1    1    0   
$EndComp
$Comp
L power:GND #PWR0126
U 1 1
P 4450 2050
F 0 "#PWR0126" H 4450 1800 50  0001 C CNN
F 1 "GND" V 4455 1922 50  0000 R CNN
F 2 "" H 4450 2050 50  0001 C CNN
F 3 "" H 4450 2050 50  0001 C CNN
	1    4450 2050
	0    1    1    0   
$EndComp
$Comp
L power:GND #PWR0127
U 1 1
P 6300 2050
F 0 "#PWR0127" H 6300 1800 50  0001 C CNN
F 1 "GND" V 6305 1922 50  0000 R CNN
F 2 "" H 6300 2050 50  0001 C CNN
F 3 "" H 6300 2050 50  0001 C CNN
	1    6300 2050
	0    1    1    0   
$EndComp
$Comp
L power:GND #PWR0128
U 1 1
P 6350 3350
F 0 "#PWR0128" H 6350 3100 50  0001 C CNN
F 1 "GND" V 6355 3222 50  0000 R CNN
F 2 "" H 6350 3350 50  0001 C CNN
F 3 "" H 6350 3350 50  0001 C CNN
	1    6350 3350
	0    1    1    0   
$EndComp
$Comp
L power:GND #PWR0129
U 1 1
P 6350 4050
F 0 "#PWR0129" H 6350 3800 50  0001 C CNN
F 1 "GND" V 6355 3922 50  0000 R CNN
F 2 "" H 6350 4050 50  0001 C CNN
F 3 "" H 6350 4050 50  0001 C CNN
	1    6350 4050
	0    1    1    0   
$EndComp
$Comp
L power:GND #PWR0130
U 1 1
P 6350 4750
F 0 "#PWR0130" H 6350 4500 50  0001 C CNN
F 1 "GND" V 6355 4622 50  0000 R CNN
F 2 "" H 6350 4750 50  0001 C CNN
F 3 "" H 6350 4750 50  0001 C CNN
	1    6350 4750
	0    1    1    0   
$EndComp
$Comp
L power:GND #PWR0131
U 1 1
P 6350 5450
F 0 "#PWR0131" H 6350 5200 50  0001 C CNN
F 1 "GND" V 6355 5322 50  0000 R CNN
F 2 "" H 6350 5450 50  0001 C CNN
F 3 "" H 6350 5450 50  0001 C CNN
	1    6350 5450
	0    1    1    0   
$EndComp
$Comp
L power:GND #PWR0132
U 1 1
P 8100 4800
F 0 "#PWR0132" H 8100 4550 50  0001 C CNN
F 1 "GND" V 8105 4672 50  0000 R CNN
F 2 "" H 8100 4800 50  0001 C CNN
F 3 "" H 8100 4800 50  0001 C CNN
	1    8100 4800
	0    1    1    0   
$EndComp
$Comp
L power:GND #PWR0133
U 1 1
P 8100 4100
F 0 "#PWR0133" H 8100 3850 50  0001 C CNN
F 1 "GND" V 8105 3972 50  0000 R CNN
F 2 "" H 8100 4100 50  0001 C CNN
F 3 "" H 8100 4100 50  0001 C CNN
	1    8100 4100
	0    1    1    0   
$EndComp
$Comp
L power:GND #PWR0134
U 1 1
P 8100 3400
F 0 "#PWR0134" H 8100 3150 50  0001 C CNN
F 1 "GND" V 8105 3272 50  0000 R CNN
F 2 "" H 8100 3400 50  0001 C CNN
F 3 "" H 8100 3400 50  0001 C CNN
	1    8100 3400
	0    1    1    0   
$EndComp
NoConn ~ 6950 5450
$Comp
L Mechanical:MountingHole H8
U 1 1
P 10005 5875
F 0 "H8" H 10105 5921 50  0000 L CNN
F 1 "Stabs" H 10105 5830 50  0000 L CNN
F 2 "CherryMX_StabWireBottom:CherryMX_2.00u_StabWireBottom-nokey" H 10005 5875 50  0001 C CNN
F 3 "~" H 10005 5875 50  0001 C CNN
	1    10005 5875
	1    0    0    -1  
$EndComp
$Comp
L Mechanical:MountingHole H9
U 1 1
P 10010 6130
F 0 "H9" H 10110 6176 50  0000 L CNN
F 1 "Stabs" H 10110 6085 50  0000 L CNN
F 2 "CherryMX_StabWireBottom:CherryMX_2.00u_StabWireBottom-nokey" H 10010 6130 50  0001 C CNN
F 3 "~" H 10010 6130 50  0001 C CNN
	1    10010 6130
	1    0    0    -1  
$EndComp
Wire Wire Line
	6900 2050 7400 2050
Wire Wire Line
	7400 2050 7400 3470
Wire Wire Line
	7400 3470 7895 3470
Wire Wire Line
	7895 3470 7895 3500
Wire Wire Line
	7895 3500 8100 3500
$Comp
L Mechanical:MountingHole H10
U 1 1
P 9985 6415
F 0 "H10" H 10085 6461 50  0000 L CNN
F 1 "PCBA" H 10085 6370 50  0000 L CNN
F 2 "JLCPCBA:PCBA Hole" H 9985 6415 50  0001 C CNN
F 3 "~" H 9985 6415 50  0001 C CNN
	1    9985 6415
	1    0    0    -1  
$EndComp
$Comp
L Mechanical:MountingHole H11
U 1 1
P 10610 6420
F 0 "H11" H 10710 6466 50  0000 L CNN
F 1 "PCBA" H 10710 6375 50  0000 L CNN
F 2 "JLCPCBA:PCBA Hole" H 10610 6420 50  0001 C CNN
F 3 "~" H 10610 6420 50  0001 C CNN
	1    10610 6420
	1    0    0    -1  
$EndComp
$EndSCHEMATC
